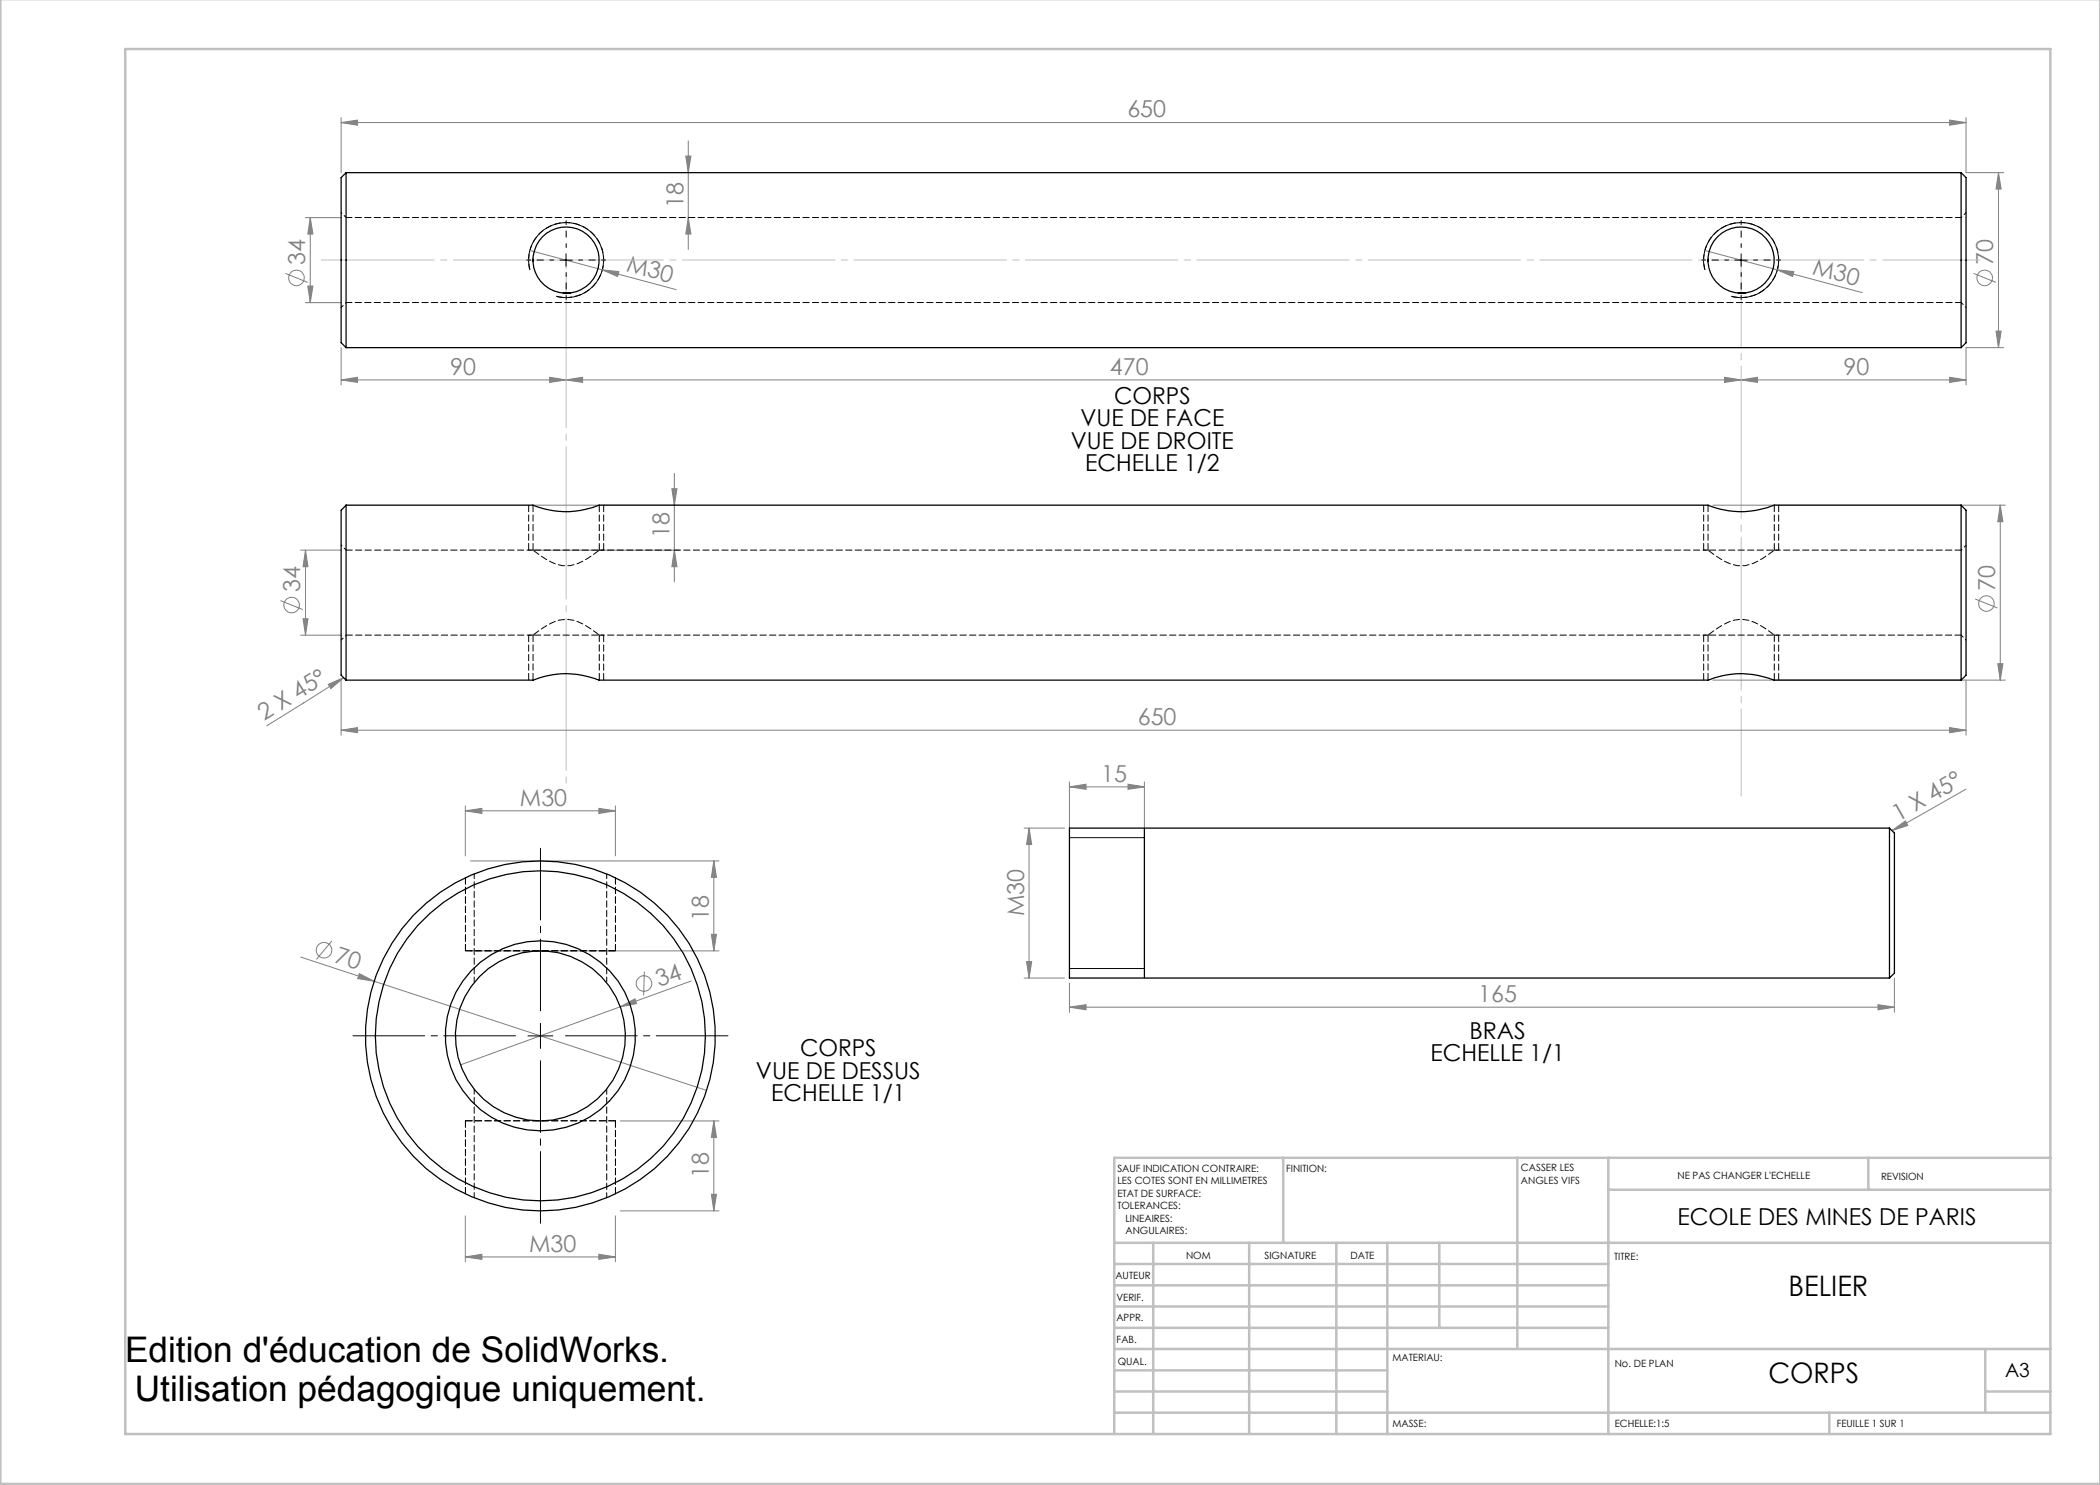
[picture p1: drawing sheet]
<svg xmlns="http://www.w3.org/2000/svg" width="420mm" height="297mm" viewBox="0 0 420 297" stroke-linecap="round" stroke-linejoin="round" font-family="sans-serif">
<g fill="none" stroke="#808080" stroke-width=".2">
<path d="M68.2 24.5l3.3-.5v1zM68.2 23.5v11M68.2 24.5h325M137.2 31.2h1l-.5 3.3zM137.7 28.2v21.7M389.9 24l3.3 .5-3.3 .5zM393.2 23.5v11h7.5M399.7 34.5v35M399.7 34.5l.5 3.3h-1zM57.1 54.7l4.4 1.8M61.1 43.5h7.1M61.6 57.2h1l-.5 3.3z"/>
<path d="M62.1 43.5l.5 3.3h-1zM62.1 43.5v17M106 50.1l14.5 3.9M120.5 54l3.3 .3-.3 1zM120.5 54l14.7 3.9M137.7 43.5l.5 3.3h-1zM341 50.1l14.5 3.9M355.5 54l3.3 .3-.3 1zM355.5 54l16.9 4.5M394.7 54.7l4.5 1.8M61.1 60.5h7.1M68.2 76l3.3-.5v1z"/>
<path d="M68.2 76h325M68.2 69.5v7.5M109.9 75.5l3.3 .5-3.3 .5zM113.2 76l3.3-.5v1zM344.9 75.5l3.3 .5-3.3 .5zM348.2 76l3.3-.5v1zM389.9 75.5l3.3 .5-3.3 .5zM399.2 66.2h1l-.5 3.3zM400.7 69.5h-7.5v7.5M134.4 97.8h1l-.5 3.2zM134.9 94.7v21.7M60.1 110h8.1"/>
<path d="M61.1 110v17M61.1 110l.5 3.3h-1zM106.7 101h29.2M106.7 110h29.2M134.9 110l.5 3.3h-1zM342.6 101h58.5M395 119.8l4.5 1.8M400 101v35M400 101l.6 3.3h-1zM56.1 120.1l4.4 1.8M60.1 127h8.1M60.6 123.8h1l-.5 3.2z"/>
<path d="M65.7 136.9l3-1.4-2.5 2.2zM68.2 136v11M68.7 135.5l-15.4 9.7M342.6 136h58.5M393.2 136v11M399.6 132.7h1l-.6 3.3zM68.2 146l3.3-.5v1zM68.2 146h325M213.9 157.4l3.3-.6v1.1zM213.9 156.4v36.3M213.9 157.4h15M225.6 156.8l3.3 .6-3.3 .5z"/>
<path d="M228.9 156.4v36.3M389.9 145.5l3.3 .5-3.3 .5zM393.2 157.8l-13.1 7.5-1.7 .8M93.1 162.2l3.3-.5v1zM93.1 161.2v10M93.1 162.2h30M94.1 172.2h49.7M119.8 161.7l3.3 .5-3.3 .5zM123.1 161.2v10M142.8 172.2l.5 3.3h-1zM142.8 172.2v18M204.8 165.6h8.1"/>
<path d="M205.8 165.6l.5 3.3h-1zM205.8 165.6v30M378.4 166.1l2.7-1.9 .5 .9zM60.1 191.4l14.7 4.8M66.4 188.2l-3.1 3.7M71.9 194.7l2.9 1.5-3.3-.5zM74.8 196.2l66.5 21.9M94.1 190.2h49.7M128.9 194.3l-.2 4.8M138.2 196.2l-14.2 5.2M142.3 186.9h1l-.5 3.3zM204.8 195.6h8.1"/>
<path d="M205.3 192.3h1l-.5 3.3zM213.9 196.6v5.9M378.9 195.6v6.9M124 201.4l3-1.6 .3 .9zM124 201.4l-31.9 11.6M213.9 201.4l3.3-.5v1.1zM213.9 201.4h165M375.6 200.9l3.3 .5-3.3 .6zM124.1 224.2h19.7M142.3 238.9h1l-.5 3.3zM142.8 224.2l.5 3.3h-1zM142.8 224.2v18"/>
<path d="M93.1 251.4l3.3-.5v1zM93.1 243.2v9.2M93.1 251.4h30M119.8 250.9l3.3 .5-3.3 .5zM123.1 243.2v9.2M124.1 242.2h19.7"/>
<circle cx="59.3" cy="55.6" r="1.55"/>
<circle cx="396.9" cy="55.6" r="1.55"/>
<circle cx="58.3" cy="121" r="1.56"/>
<circle cx="397.3" cy="120.7" r="1.56"/>
<circle cx="64.8" cy="190.1" r="1.55"/>
<circle cx="128.8" cy="196.7" r="1.56"/>
</g>
<path d="M106 54a7.5 7.5 0 0 1 6.6-9.4 7.5 7.5 0 0 1 8.1 8.1 7.5 7.5 0 0 1-9.4 6.6M112 52h2.5M113.2 50.8v2.5M341 54a7.5 7.5 0 0 1 6.5-9.5 7.5 7.5 0 0 1 8.2 8.1 7.5 7.5 0 0 1-9.4 6.7M347 52h2.5M348.2 50.8v2.5M213.9 167.5h15M213.9 193.7h15M105.6 207.2h5M108.1 204.7v5" fill="none" stroke="#000" stroke-width=".2"/>
<path d="M111.3 59.3a7.5 7.5 0 0 0 9.4-6.6 7.5 7.5 0 0 0-8.1-8.2 7.5 7.5 0 0 0-6.6 9.4M346.3 59.3a7.5 7.5 0 0 0 9.4-6.6 7.5 7.5 0 0 0-8.1-8.2 7.5 7.5 0 0 0-6.6 9.4" fill="none" stroke="#000" stroke-width=".2" stroke-dasharray="1.3 .6" stroke-dashoffset=".1" stroke-linecap="butt"/>
<path d="M113.2 52v105.2" fill="none" stroke="#c0c0c0" stroke-width=".2" stroke-dasharray="30.5 1.3 1.3 1.3" stroke-dashoffset="-3"/>
<path d="M348.2 52v107.2" fill="none" stroke="#c0c0c0" stroke-width=".2" stroke-dasharray="30.5 1.3 1.3 1.3" stroke-dashoffset="13.1"/>
<path d="M113.2 52h282.8" fill="none" stroke="#c0c0c0" stroke-width=".2" stroke-dasharray="30.5 1.3 1.3 1.3" stroke-dashoffset="11"/>
<path d="M113.2 52h-48.9" fill="none" stroke="#c0c0c0" stroke-width=".2" stroke-dasharray="30.5 1.3 1.3 1.3" stroke-dashoffset="7.9"/>
<g fill="none" stroke="#c0c0c0" stroke-width=".5">
<path d="M.1 -.1v296.9h419.9M25 9.8h385.1v277h-385.1zM256.6 231.6v17M303.5 231.6v38.2M321.7 231.6v55.2M321.7 237.9h88.4M373.7 231.6v6.3M410.1 231.6h-187.3v55.2M222.8 248.6h187.3M222.8 257.1h98.9M222.8 252.8h98.9M230.6 248.6v38.2"/>
<path d="M249.8 248.6v38.2M267.3 248.6v38.2M277.5 248.6v38.2M287.9 248.6v17M222.8 265.6h98.9M222.8 261.3h98.9M222.8 278.3h54.7M222.8 274.1h54.7M222.8 269.8h187.3M397.1 278.3h13M397.1 269.8v12.7M222.8 282.5h187.3"/>
<path d="M365.9 282.5v4.3"/>
</g>
<path d="M110.7 52h-5.3M113.2 54.5v5.4M113.2 49.5v-5.4M115.7 52h5.4M345.7 52h-5.3M348.2 54.5v5.4M348.2 49.5v-5.4M350.7 52h5.4" fill="none" stroke="#000" stroke-width=".2" stroke-dasharray="30.5 1.3 1.3 1.3" stroke-dashoffset="29.7"/>
<path d="M228.9 165.6v30" fill="none" stroke="#000" stroke-width=".25"/>
<path d="M93.1 175.5v14.7M123.1 175.5v14.7M93.1 238.8v-14.6M123.1 238.8v-14.6" fill="none" stroke="#000" stroke-width=".2" stroke-dasharray="1.3 .6"/>
<path d="M105.7 101v9M120.7 101v9M340.7 101v9M355.7 101v9M105.7 136v-9M120.7 136v-9M340.7 136v-9M355.7 136v-9M93.1 190.2h30M123.1 224.2h-30" fill="none" stroke="#000" stroke-width=".2" stroke-dasharray="1.3 .6" stroke-dashoffset="-.1"/>
<path d="M105.7 110h15M340.7 110h15M120.7 127h-15M355.7 127h-15" fill="none" stroke="#000" stroke-width=".2" stroke-dasharray="1.3 .6" stroke-dashoffset=".8"/>
<path d="M103.1 207.2h-32.5M108.1 202.2v-32.5M108.1 212.2v32.5M113.1 207.2h32.5" fill="none" stroke="#000" stroke-width=".2" stroke-dasharray="30.5 1.3 1.3 1.3" stroke-dashoffset="16.1"/>
<g fill="#808080">
<path d="M71.9 194.7l2.9 1.5-3.3-.5z"/>
<path d="M124 201.4l3-1.6 .3 .9z"/>
<path d="M378.4 166.1l2.7-1.9 .5 .9z"/>
<path d="M65.7 136.9l3-1.4-2.5 2.2z"/>
<path d="M355.5 54l3.3 .3-.3 1z"/>
<path d="M120.5 54l3.3 .3-.3 1z"/>
<path d="M113.2 76l3.3-.5v1zM344.9 75.5l3.3 .5-3.3 .5z"/>
<path d="M348.2 76l3.3-.5v1zM389.9 75.5l3.3 .5-3.3 .5z"/>
<path d="M68.2 76l3.3-.5v1zM109.9 75.5l3.3 .5-3.3 .5z"/>
<path d="M119.8 250.9l3.3 .5-3.3 .5zM93.1 251.4l3.3-.5v1zM375.6 200.9l3.3 .5-3.3 .6zM213.9 201.4l3.3-.5v1.1z"/>
<path d="M93.1 162.2l3.3-.5v1zM119.8 161.7l3.3 .5-3.3 .5zM213.9 157.4l3.3-.6v1.1zM225.6 156.8l3.3 .6-3.3 .5z"/>
<path d="M68.2 24.5l3.3-.5v1zM389.9 24l3.3 .5-3.3 .5zM68.2 146l3.3-.5v1zM389.9 145.5l3.3 .5-3.3 .5z"/>
<path d="M142.3 238.9h1l-.5 3.3zM142.8 224.2l.5 3.3h-1zM205.3 192.3h1l-.5 3.3zM205.8 165.6l.5 3.3h-1z"/>
<path d="M61.6 57.2h1l-.5 3.3zM62.1 43.5l.5 3.3h-1zM137.7 43.5l.5 3.3h-1zM137.2 31.2h1l-.5 3.3z"/>
<path d="M142.8 172.2l.5 3.3h-1zM142.3 186.9h1l-.5 3.3z"/>
<path d="M399.7 34.5l.5 3.3h-1zM399.2 66.2h1l-.5 3.3zM400 101l.6 3.3h-1zM399.6 132.7h1l-.6 3.3zM61.1 110l.5 3.3h-1zM60.6 123.8h1l-.5 3.2z"/>
<path d="M134.4 97.8h1l-.5 3.2zM134.9 110l.5 3.3h-1z"/>
</g>
<g fill="none" stroke="#000" stroke-width=".25">
<path d="M69.2 34.5v35M69.2 34.5l-1 1v33l1 1M69.2 34.5h323M392.2 34.5v35M392.2 34.5l1 1v33l-1 1M106.6 51.9v.3M112.6 58.6h1.5M341.6 51.9v.3M347.6 58.6h1.5M69.2 69.5h323M69.2 101h37.4a17.4 17.4 0 0 0 13.2 0h221.8a17.4 17.4 0 0 0 13.2 0h37.4M69.2 101v35"/>
<path d="M69.2 101l-1 1.1v32.9l1 1M392.2 101v35M392.2 101l1 1.1v32.9l-1 1M69.2 136h37.4a17.3 17.3 0 0 1 13.2 0h221.8a17.5 17.5 0 0 1 13.2 0h37.4M377.9 165.6h-164v30h164M377.9 165.6v30M377.9 165.6l1 1v28l-1 1"/>
<circle cx="113.2" cy="52" r="6.6"/>
<circle cx="348.2" cy="52" r="6.6"/>
<circle cx="108.1" cy="207.2" r="33"/>
<circle cx="108.1" cy="207.2" r="19"/>
<circle cx="108.1" cy="207.2" r="17"/>
<circle cx="108.1" cy="207.2" r="35"/>
</g>
<path d="M69.2 43.5l-1-1M393.2 42.5l-1 1M68.2 61.5l1-1M392.2 60.5l1 1M69.2 110l-1-1M393.2 109l-1 1M68.2 128l1-1M392.2 127l1 1" fill="none" stroke="#000" stroke-width=".2" stroke-dasharray="1.3 .6" stroke-dashoffset=".7"/>
<path d="M392.2 43.5h-323M69.2 60.5h323" fill="none" stroke="#000" stroke-width=".2" stroke-dasharray="1.3 .6" stroke-dashoffset=".1"/>
<path d="M106.6 110h-37.4M392.2 110h-37.4M69.2 127h37.5M113 134.7h.2M348 134.7h.2M354.8 127h37.4" fill="none" stroke="#000" stroke-width=".2" stroke-dasharray="1.3 .6"/>
<path d="M106.6 101v9M119.9 110v-9M341.6 101v9M354.9 110v-9M106.6 127v9M119.8 127l-2.4-1.7a6.7 6.7 0 0 0-8.3-.1l-2.4 1.8M119.9 136v-9M341.6 127v9M354.8 127l-2.4-1.7a6.7 6.7 0 0 0-8.3-.1l-2.4 1.8M354.9 136v-9" fill="none" stroke="#000" stroke-width=".2" stroke-dasharray="1.3 .6" stroke-dashoffset="-.1"/>
<path d="M119.8 110l-1 .8a12.1 12.1 0 0 1-4.7 2.3 8.1 8.1 0 0 1-5.7-1.8l-1.8-1.3M354.8 110l-1 .8a12.1 12.1 0 0 1-4.7 2.3 8.1 8.1 0 0 1-5.7-1.8l-1.8-1.3" fill="none" stroke="#000" stroke-width=".2" stroke-dasharray="1.3 .6" stroke-dashoffset="-.2"/>
<path d="M341.6 110h-221.8M119.8 127h221.9M94.8 217.8v21.8" fill="none" stroke="#000" stroke-width=".2" stroke-dasharray="1.3 .6" stroke-dashoffset=".2"/>
<path d="M94.8 174.7v21.7M121.3 196.4v-21.7M121.3 239.6v-21.8" fill="none" stroke="#000" stroke-width=".2" stroke-dasharray="1.3 .6" stroke-dashoffset=".3"/>
<g font-size="7.1">
<text x="25" y="272.4">Edition d'éducation de SolidWorks.</text>
<text x="27" y="280.1">Utilisation pédagogique uniquement.</text>
</g>
<g font-size="5.6">
<text x="357.7" y="259.2">BELIER</text>
<text x="353.7" y="276.6">CORPS</text>
</g>
<g font-size="4.7" fill="#808080">
<text x="225.5" y="23.5">650</text>
<text x="136.7" y="41.6" transform="rotate(-90 136.7 41.6)">18</text>
<text x="61" y="53" transform="rotate(-90 61 53)">34</text>
<text x="398.7" y="53" transform="rotate(-90 398.7 53)">70</text>
<text x="125.1" y="54.2" transform="rotate(15 125.1 54.2)">M30</text>
<text x="362.3" y="54.8" transform="rotate(15 362.3 54.8)">M30</text>
<text x="90" y="74.9">90</text>
<text x="222" y="74.9">470</text>
<text x="368.7" y="74.9">90</text>
<text x="133.9" y="107.7" transform="rotate(-90 133.9 107.7)">18</text>
<text x="60.1" y="118.4" transform="rotate(-90 60.1 118.4)">34</text>
<text x="399" y="118.1" transform="rotate(-90 399 118.1)">70</text>
<text x="52.8" y="144.3" transform="rotate(-32 52.8 144.3)">2 X 45°</text>
<text x="227.5" y="145">650</text>
<text x="104" y="161.1">M30</text>
<text x="220.3" y="156.3">15</text>
<text x="379.6" y="164.4" transform="rotate(-30 379.6 164.4)">1 X 45°</text>
<text x="141.8" y="184.2" transform="rotate(-90 141.8 184.2)">18</text>
<text x="204.8" y="183.2" transform="rotate(-90 204.8 183.2)">M30</text>
<text x="66.7" y="192.5" transform="rotate(18 66.7 192.5)">70</text>
<text x="131.8" y="197.4" transform="rotate(-20 131.8 197.4)">34</text>
<text x="295.6" y="200.4">165</text>
<text x="141.8" y="235.7" transform="rotate(-90 141.8 235.7)">18</text>
<text x="105.8" y="250.3">M30</text>
</g>
<g font-size="4.7">
<text x="222.8" y="80.7">CORPS</text>
<text x="214.2" y="89.8">VUE DE DROITE</text>
<text x="216.1" y="85.2">VUE DE FACE</text>
<text x="217" y="94.3">ECHELLE 1/2</text>
<text x="293.9" y="207.7">BRAS</text>
<text x="151.2" y="215.7">VUE DE DESSUS</text>
<text x="160" y="211.2">CORPS</text>
<text x="286.1" y="212.2">ECHELLE 1/1</text>
<text x="154.2" y="220.2">ECHELLE 1/1</text>
<text x="335.5" y="245.1">ECOLE DES MINES DE PARIS</text>
</g>
<text font-size="3.9" x="401" y="275.4">A3</text>
<g font-size="2">
<text x="223.5" y="234.4">SAUF INDICATION CONTRAIRE:</text>
<text x="223.5" y="236.9">LES COTES SONT EN MILLIMETRES</text>
<text x="223.5" y="239.4">ETAT DE SURFACE:</text>
<text x="257.2" y="234.4">FINITION:</text>
<text x="304.2" y="234.3">CASSER LES</text>
<text x="304.2" y="236.8">ANGLES VIFS</text>
<text x="335.5" y="235.8">NE PAS CHANGER L'ECHELLE</text>
<text x="376.2" y="236">REVISION</text>
<text x="223.5" y="241.9">TOLERANCES:</text>
<text x="225.1" y="244.4">LINEAIRES:</text>
<text x="225.1" y="246.9">ANGULAIRES:</text>
<text x="237.2" y="251.8">NOM</text>
<text x="252.9" y="251.7">SIGNATURE</text>
<text x="270.1" y="251.7">DATE</text>
<text x="223.1" y="255.9">AUTEUR</text>
<text x="322.8" y="252">TITRE:</text>
<text x="223.3" y="260.1">VERIF.</text>
<text x="223.3" y="264.2">APPR.</text>
<text x="223.3" y="268.6">FAB.</text>
<text x="223.5" y="272.9">QUAL.</text>
<text x="278.5" y="272.3">MATERIAU:</text>
<text x="323" y="273.4">No. DE PLAN</text>
<text x="278.5" y="285.3">MASSE:</text>
<text x="323" y="285.4">ECHELLE:1:5</text>
<text x="367.4" y="285.4">FEUILLE 1 SUR 1</text>
</g>
</svg>
